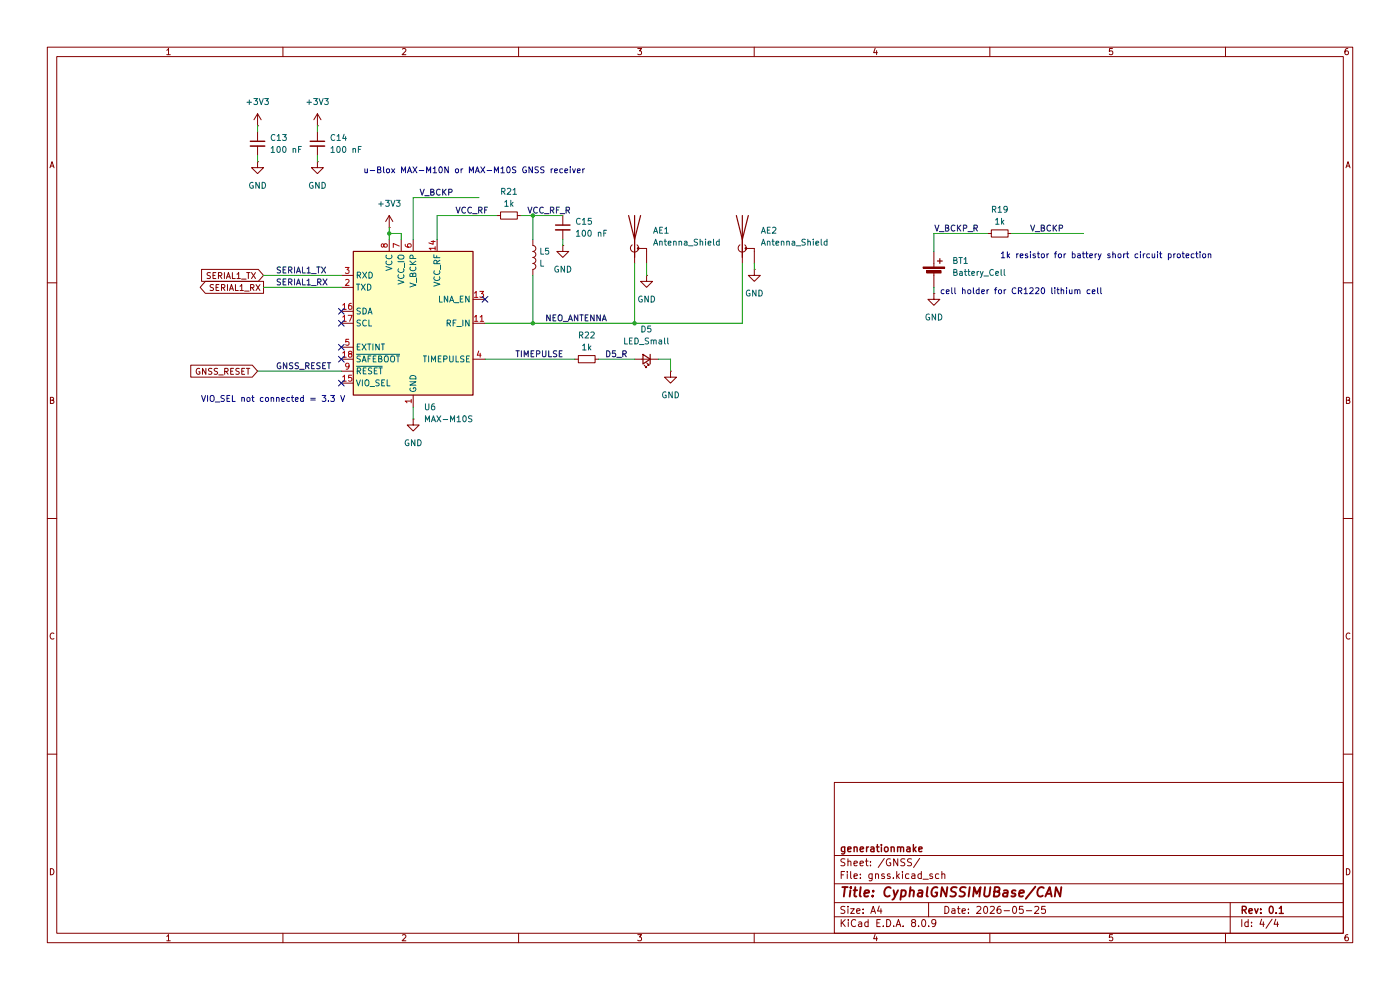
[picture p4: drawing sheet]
(kicad_sch
 (version 20231120)
 (generator "eeschema")
 (generator_version "8.0")
 (paper "A4")
 (title_block
  (title "CyphalGNSSIMUBase/CAN")
  (date "2026-05-25")
  (rev "0.1")
  (company "generationmake"))
 (lib_symbols
  (symbol "Device:Antenna_Shield"
   (pin_numbers hide)
   (pin_names
    (offset 1.016) hide) (exclude_from_sim no) (in_bom yes) (on_board yes)
   (property "Reference" "AE" (at -1.905 4.445 0) (effects (font (size 1.27 1.27)) (justify right)))
   (property "Value" "Antenna_Shield" (at -1.905 2.54 0) (effects (font (size 1.27 1.27)) (justify right)))
   (property "Footprint" "" (at 0 2.54 0) (effects (font (size 1.27 1.27)) (hide yes)))
   (property "Datasheet" "~" (at 0 2.54 0) (effects (font (size 1.27 1.27)) (hide yes)))
   (property "Description" "Antenna with extra pin for shielding" (at 0 0 0) (effects (font (size 1.27 1.27)) (hide yes)))
   (symbol "Antenna_Shield_0_1"
    (arc (start -0.508 -1.143) (mid -0.8429 -2.1194) (end 0 -2.667) (stroke (width 0) (type default)) (fill (type none)))
    (arc (start 0 -2.667) (mid 0.7989 -2.1052) (end 0.508 -1.143) (stroke (width 0) (type default)) (fill (type none)))
    (polyline (pts (xy 0 -2.54) (xy 0 0)) (stroke (width 0) (type default)) (fill (type none)))
    (polyline (pts (xy 0 5.08) (xy 0 -3.81)) (stroke (width 0.254) (type default)) (fill (type none)))
    (polyline (pts (xy 0.762 -1.905) (xy 2.54 -1.905)) (stroke (width 0) (type default)) (fill (type none)))
    (polyline (pts (xy 2.54 -2.54) (xy 2.54 -1.905)) (stroke (width 0) (type default)) (fill (type none)))
    (polyline (pts (xy 1.27 5.08) (xy 0 0) (xy -1.27 5.08)) (stroke (width 0.254) (type default)) (fill (type none)))
    (circle (center 0.762 -1.905) (radius 0.1778) (stroke (width 0) (type default)) (fill (type outline))))
   (symbol "Antenna_Shield_1_1"
    (pin input line (at 0 -5.08 90) (length 2.54) (name "A" (effects (font (size 1.27 1.27)))) (number "1" (effects (font (size 1.27 1.27)))))
    (pin input line (at 2.54 -5.08 90) (length 2.54) (name "Shield" (effects (font (size 1.27 1.27)))) (number "2" (effects (font (size 1.27 1.27)))))))
  (symbol "Device:Battery_Cell"
   (pin_numbers hide)
   (pin_names
    (offset 0) hide) (exclude_from_sim no) (in_bom yes) (on_board yes)
   (property "Reference" "BT" (at 2.54 2.54 0) (effects (font (size 1.27 1.27)) (justify left)))
   (property "Value" "Battery_Cell" (at 2.54 0 0) (effects (font (size 1.27 1.27)) (justify left)))
   (property "Footprint" "" (at 0 1.524 90) (effects (font (size 1.27 1.27)) (hide yes)))
   (property "Datasheet" "~" (at 0 1.524 90) (effects (font (size 1.27 1.27)) (hide yes)))
   (property "Description" "Single-cell battery" (at 0 0 0) (effects (font (size 1.27 1.27)) (hide yes)))
   (symbol "Battery_Cell_0_1"
    (rectangle (start -2.286 1.778) (end 2.286 1.524) (stroke (width 0) (type default)) (fill (type outline)))
    (rectangle (start -1.524 1.016) (end 1.524 0.508) (stroke (width 0) (type default)) (fill (type outline)))
    (polyline (pts (xy 0 0.762) (xy 0 0)) (stroke (width 0) (type default)) (fill (type none)))
    (polyline (pts (xy 0 1.778) (xy 0 2.54)) (stroke (width 0) (type default)) (fill (type none)))
    (polyline (pts (xy 0.762 3.048) (xy 1.778 3.048)) (stroke (width 0.254) (type default)) (fill (type none)))
    (polyline (pts (xy 1.27 3.556) (xy 1.27 2.54)) (stroke (width 0.254) (type default)) (fill (type none))))
   (symbol "Battery_Cell_1_1"
    (pin passive line (at 0 5.08 270) (length 2.54) (name "+" (effects (font (size 1.27 1.27)))) (number "1" (effects (font (size 1.27 1.27)))))
    (pin passive line (at 0 -2.54 90) (length 2.54) (name "-" (effects (font (size 1.27 1.27)))) (number "2" (effects (font (size 1.27 1.27)))))))
  (symbol "Device:C_Small"
   (pin_numbers hide)
   (pin_names
    (offset 0.254) hide) (exclude_from_sim no) (in_bom yes) (on_board yes)
   (property "Reference" "C" (at 0.254 1.778 0) (effects (font (size 1.27 1.27)) (justify left)))
   (property "Value" "C_Small" (at 0.254 -2.032 0) (effects (font (size 1.27 1.27)) (justify left)))
   (property "Footprint" "" (at 0 0 0) (effects (font (size 1.27 1.27)) (hide yes)))
   (property "Datasheet" "~" (at 0 0 0) (effects (font (size 1.27 1.27)) (hide yes)))
   (property "Description" "Unpolarized capacitor, small symbol" (at 0 0 0) (effects (font (size 1.27 1.27)) (hide yes)))
   (symbol "C_Small_0_1"
    (polyline (pts (xy -1.524 -0.508) (xy 1.524 -0.508)) (stroke (width 0.3302) (type default)) (fill (type none)))
    (polyline (pts (xy -1.524 0.508) (xy 1.524 0.508)) (stroke (width 0.3048) (type default)) (fill (type none))))
   (symbol "C_Small_1_1"
    (pin passive line (at 0 2.54 270) (length 2.032) (name "~" (effects (font (size 1.27 1.27)))) (number "1" (effects (font (size 1.27 1.27)))))
    (pin passive line (at 0 -2.54 90) (length 2.032) (name "~" (effects (font (size 1.27 1.27)))) (number "2" (effects (font (size 1.27 1.27)))))))
  (symbol "Device:L"
   (pin_numbers hide)
   (pin_names
    (offset 1.016) hide) (exclude_from_sim no) (in_bom yes) (on_board yes)
   (property "Reference" "L" (at -1.27 0 90) (effects (font (size 1.27 1.27))))
   (property "Value" "L" (at 1.905 0 90) (effects (font (size 1.27 1.27))))
   (property "Footprint" "" (at 0 0 0) (effects (font (size 1.27 1.27)) (hide yes)))
   (property "Datasheet" "~" (at 0 0 0) (effects (font (size 1.27 1.27)) (hide yes)))
   (property "Description" "Inductor" (at 0 0 0) (effects (font (size 1.27 1.27)) (hide yes)))
   (symbol "L_0_1"
    (arc (start 0 -2.54) (mid 0.6323 -1.905) (end 0 -1.27) (stroke (width 0) (type default)) (fill (type none)))
    (arc (start 0 -1.27) (mid 0.6323 -0.635) (end 0 0) (stroke (width 0) (type default)) (fill (type none)))
    (arc (start 0 0) (mid 0.6323 0.635) (end 0 1.27) (stroke (width 0) (type default)) (fill (type none)))
    (arc (start 0 1.27) (mid 0.6323 1.905) (end 0 2.54) (stroke (width 0) (type default)) (fill (type none))))
   (symbol "L_1_1"
    (pin passive line (at 0 3.81 270) (length 1.27) (name "1" (effects (font (size 1.27 1.27)))) (number "1" (effects (font (size 1.27 1.27)))))
    (pin passive line (at 0 -3.81 90) (length 1.27) (name "2" (effects (font (size 1.27 1.27)))) (number "2" (effects (font (size 1.27 1.27)))))))
  (symbol "Device:LED_Small"
   (pin_numbers hide)
   (pin_names
    (offset 0.254) hide) (exclude_from_sim no) (in_bom yes) (on_board yes)
   (property "Reference" "D" (at -1.27 3.175 0) (effects (font (size 1.27 1.27)) (justify left)))
   (property "Value" "LED_Small" (at -4.445 -2.54 0) (effects (font (size 1.27 1.27)) (justify left)))
   (property "Footprint" "" (at 0 0 90) (effects (font (size 1.27 1.27)) (hide yes)))
   (property "Datasheet" "~" (at 0 0 90) (effects (font (size 1.27 1.27)) (hide yes)))
   (property "Description" "Light emitting diode, small symbol" (at 0 0 0) (effects (font (size 1.27 1.27)) (hide yes)))
   (symbol "LED_Small_0_1"
    (polyline (pts (xy -0.762 -1.016) (xy -0.762 1.016)) (stroke (width 0.254) (type default)) (fill (type none)))
    (polyline (pts (xy 1.016 0) (xy -0.762 0)) (stroke (width 0) (type default)) (fill (type none)))
    (polyline (pts (xy 0.762 -1.016) (xy -0.762 0) (xy 0.762 1.016) (xy 0.762 -1.016)) (stroke (width 0.254) (type default)) (fill (type none)))
    (polyline (pts (xy 0 0.762) (xy -0.508 1.27) (xy -0.254 1.27) (xy -0.508 1.27) (xy -0.508 1.016)) (stroke (width 0) (type default)) (fill (type none)))
    (polyline (pts (xy 0.508 1.27) (xy 0 1.778) (xy 0.254 1.778) (xy 0 1.778) (xy 0 1.524)) (stroke (width 0) (type default)) (fill (type none))))
   (symbol "LED_Small_1_1"
    (pin passive line (at -2.54 0 0) (length 1.778) (name "K" (effects (font (size 1.27 1.27)))) (number "1" (effects (font (size 1.27 1.27)))))
    (pin passive line (at 2.54 0 180) (length 1.778) (name "A" (effects (font (size 1.27 1.27)))) (number "2" (effects (font (size 1.27 1.27)))))))
  (symbol "Device:R_Small"
   (pin_numbers hide)
   (pin_names
    (offset 0.254) hide) (exclude_from_sim no) (in_bom yes) (on_board yes)
   (property "Reference" "R" (at 0.762 0.508 0) (effects (font (size 1.27 1.27)) (justify left)))
   (property "Value" "R_Small" (at 0.762 -1.016 0) (effects (font (size 1.27 1.27)) (justify left)))
   (property "Footprint" "" (at 0 0 0) (effects (font (size 1.27 1.27)) (hide yes)))
   (property "Datasheet" "~" (at 0 0 0) (effects (font (size 1.27 1.27)) (hide yes)))
   (property "Description" "Resistor, small symbol" (at 0 0 0) (effects (font (size 1.27 1.27)) (hide yes)))
   (symbol "R_Small_0_1"
    (rectangle (start -0.762 1.778) (end 0.762 -1.778) (stroke (width 0.2032) (type default)) (fill (type none))))
   (symbol "R_Small_1_1"
    (pin passive line (at 0 2.54 270) (length 0.762) (name "~" (effects (font (size 1.27 1.27)))) (number "1" (effects (font (size 1.27 1.27)))))
    (pin passive line (at 0 -2.54 90) (length 0.762) (name "~" (effects (font (size 1.27 1.27)))) (number "2" (effects (font (size 1.27 1.27)))))))
  (symbol "RF_GPS:MAX-M10S" (exclude_from_sim no) (in_bom yes) (on_board yes)
   (property "Reference" "U" (at -10.16 16.51 0) (effects (font (size 1.27 1.27))))
   (property "Value" "MAX-M10S" (at 11.43 16.51 0) (effects (font (size 1.27 1.27))))
   (property "Footprint" "RF_GPS:ublox_MAX" (at 10.16 -16.51 0) (effects (font (size 1.27 1.27)) (hide yes)))
   (property "Datasheet" "https://content.u-blox.com/sites/default/files/MAX-M10S_DataSheet_UBX-20035208.pdf" (at 0 0 0) (effects (font (size 1.27 1.27)) (hide yes)))
   (property "Description" "GNSS Module MAX M10, VCC 1.65V to 3.6V" (at 0 0 0) (effects (font (size 1.27 1.27)) (hide yes)))
   (symbol "MAX-M10S_0_1"
    (rectangle (start 12.7 15.24) (end -12.7 -15.24) (stroke (width 0.254) (type default)) (fill (type background))))
   (symbol "MAX-M10S_1_1"
    (pin power_in line (at 0 -17.78 90) (length 2.54) (name "GND" (effects (font (size 1.27 1.27)))) (number "1" (effects (font (size 1.27 1.27)))))
    (pin passive line (at 0 -17.78 90) (length 2.54) hide (name "GND" (effects (font (size 1.27 1.27)))) (number "10" (effects (font (size 1.27 1.27)))))
    (pin input line (at 15.24 0 180) (length 2.54) (name "RF_IN" (effects (font (size 1.27 1.27)))) (number "11" (effects (font (size 1.27 1.27)))))
    (pin passive line (at 0 -17.78 90) (length 2.54) hide (name "GND" (effects (font (size 1.27 1.27)))) (number "12" (effects (font (size 1.27 1.27)))))
    (pin output line (at 15.24 5.08 180) (length 2.54) (name "LNA_EN" (effects (font (size 1.27 1.27)))) (number "13" (effects (font (size 1.27 1.27)))))
    (pin power_out line (at 5.08 17.78 270) (length 2.54) (name "VCC_RF" (effects (font (size 1.27 1.27)))) (number "14" (effects (font (size 1.27 1.27)))))
    (pin input line (at -15.24 -12.7 0) (length 2.54) (name "VIO_SEL" (effects (font (size 1.27 1.27)))) (number "15" (effects (font (size 1.27 1.27)))))
    (pin bidirectional line (at -15.24 2.54 0) (length 2.54) (name "SDA" (effects (font (size 1.27 1.27)))) (number "16" (effects (font (size 1.27 1.27)))))
    (pin input line (at -15.24 0 0) (length 2.54) (name "SCL" (effects (font (size 1.27 1.27)))) (number "17" (effects (font (size 1.27 1.27)))))
    (pin input line (at -15.24 -7.62 0) (length 2.54) (name "~{SAFEBOOT}" (effects (font (size 1.27 1.27)))) (number "18" (effects (font (size 1.27 1.27)))))
    (pin output line (at -15.24 7.62 0) (length 2.54) (name "TXD" (effects (font (size 1.27 1.27)))) (number "2" (effects (font (size 1.27 1.27)))))
    (pin input line (at -15.24 10.16 0) (length 2.54) (name "RXD" (effects (font (size 1.27 1.27)))) (number "3" (effects (font (size 1.27 1.27)))))
    (pin output line (at 15.24 -7.62 180) (length 2.54) (name "TIMEPULSE" (effects (font (size 1.27 1.27)))) (number "4" (effects (font (size 1.27 1.27)))))
    (pin input line (at -15.24 -5.08 0) (length 2.54) (name "EXTINT" (effects (font (size 1.27 1.27)))) (number "5" (effects (font (size 1.27 1.27)))))
    (pin power_in line (at 0 17.78 270) (length 2.54) (name "V_BCKP" (effects (font (size 1.27 1.27)))) (number "6" (effects (font (size 1.27 1.27)))))
    (pin power_in line (at -2.54 17.78 270) (length 2.54) (name "VCC_IO" (effects (font (size 1.27 1.27)))) (number "7" (effects (font (size 1.27 1.27)))))
    (pin power_in line (at -5.08 17.78 270) (length 2.54) (name "VCC" (effects (font (size 1.27 1.27)))) (number "8" (effects (font (size 1.27 1.27)))))
    (pin input line (at -15.24 -10.16 0) (length 2.54) (name "~{RESET}" (effects (font (size 1.27 1.27)))) (number "9" (effects (font (size 1.27 1.27)))))))
  (symbol "power:+3V3"
   (power)
   (pin_numbers hide)
   (pin_names
    (offset 0) hide) (exclude_from_sim no) (in_bom yes) (on_board yes)
   (property "Reference" "#PWR" (at 0 -3.81 0) (effects (font (size 1.27 1.27)) (hide yes)))
   (property "Value" "+3V3" (at 0 3.556 0) (effects (font (size 1.27 1.27))))
   (property "Footprint" "" (at 0 0 0) (effects (font (size 1.27 1.27)) (hide yes)))
   (property "Datasheet" "" (at 0 0 0) (effects (font (size 1.27 1.27)) (hide yes)))
   (property "Description" "Power symbol creates a global label with name \"+3V3\"" (at 0 0 0) (effects (font (size 1.27 1.27)) (hide yes)))
   (symbol "+3V3_0_1"
    (polyline (pts (xy -0.762 1.27) (xy 0 2.54)) (stroke (width 0) (type default)) (fill (type none)))
    (polyline (pts (xy 0 0) (xy 0 2.54)) (stroke (width 0) (type default)) (fill (type none)))
    (polyline (pts (xy 0 2.54) (xy 0.762 1.27)) (stroke (width 0) (type default)) (fill (type none))))
   (symbol "+3V3_1_1"
    (pin power_in line (at 0 0 90) (length 0) (name "~" (effects (font (size 1.27 1.27)))) (number "1" (effects (font (size 1.27 1.27)))))))
  (symbol "power:GND"
   (power)
   (pin_numbers hide)
   (pin_names
    (offset 0) hide) (exclude_from_sim no) (in_bom yes) (on_board yes)
   (property "Reference" "#PWR" (at 0 -6.35 0) (effects (font (size 1.27 1.27)) (hide yes)))
   (property "Value" "GND" (at 0 -3.81 0) (effects (font (size 1.27 1.27))))
   (property "Footprint" "" (at 0 0 0) (effects (font (size 1.27 1.27)) (hide yes)))
   (property "Datasheet" "" (at 0 0 0) (effects (font (size 1.27 1.27)) (hide yes)))
   (property "Description" "Power symbol creates a global label with name \"GND\" , ground" (at 0 0 0) (effects (font (size 1.27 1.27)) (hide yes)))
   (symbol "GND_0_1"
    (polyline (pts (xy 0 0) (xy 0 -1.27) (xy 1.27 -1.27) (xy 0 -2.54) (xy -1.27 -1.27) (xy 0 -1.27)) (stroke (width 0) (type default)) (fill (type none))))
   (symbol "GND_1_1"
    (pin power_in line (at 0 0 270) (length 0) (name "~" (effects (font (size 1.27 1.27)))) (number "1" (effects (font (size 1.27 1.27))))))))
 (junction
  (at 82.55 49.53)
  (diameter 0)
  (color 0 0 0 0))
 (junction
  (at 134.62 68.58)
  (diameter 0)
  (color 0 0 0 0))
 (junction
  (at 113.03 68.58)
  (diameter 0)
  (color 0 0 0 0))
 (junction
  (at 113.03 45.72)
  (diameter 0)
  (color 0 0 0 0))
 (no_connect
  (at 72.39 68.58))
 (no_connect
  (at 102.87 63.5))
 (no_connect
  (at 72.39 66.04))
 (no_connect
  (at 72.39 76.2))
 (no_connect
  (at 72.39 81.28))
 (no_connect
  (at 72.39 73.66))
 (wire
  (pts (xy 54.61 26.67) (xy 54.61 27.94))
  (stroke (width 0) (type default)))
 (wire
  (pts (xy 113.03 58.42) (xy 113.03 68.58))
  (stroke (width 0) (type default)))
 (wire
  (pts (xy 87.63 41.91) (xy 87.63 50.8))
  (stroke (width 0) (type default)))
 (wire
  (pts (xy 92.71 45.72) (xy 92.71 50.8))
  (stroke (width 0) (type default)))
 (wire
  (pts (xy 87.63 86.36) (xy 87.63 88.9))
  (stroke (width 0) (type default)))
 (wire
  (pts (xy 157.48 55.88) (xy 157.48 68.58))
  (stroke (width 0) (type default)))
 (wire
  (pts (xy 198.12 60.96) (xy 198.12 62.23))
  (stroke (width 0) (type default)))
 (wire
  (pts (xy 67.31 26.67) (xy 67.31 27.94))
  (stroke (width 0) (type default)))
 (wire
  (pts (xy 85.09 49.53) (xy 82.55 49.53))
  (stroke (width 0) (type default)))
 (wire
  (pts (xy 139.7 76.2) (xy 142.24 76.2))
  (stroke (width 0) (type default)))
 (wire
  (pts (xy 54.61 33.02) (xy 54.61 34.29))
  (stroke (width 0) (type default)))
 (wire
  (pts (xy 142.24 76.2) (xy 142.24 78.74))
  (stroke (width 0) (type default)))
 (wire
  (pts (xy 92.71 45.72) (xy 105.41 45.72))
  (stroke (width 0) (type default)))
 (wire
  (pts (xy 102.87 68.58) (xy 113.03 68.58))
  (stroke (width 0) (type default)))
 (wire
  (pts (xy 54.61 78.74) (xy 72.39 78.74))
  (stroke (width 0) (type default)))
 (wire
  (pts (xy 113.03 45.72) (xy 113.03 50.8))
  (stroke (width 0) (type default)))
 (wire
  (pts (xy 137.16 55.88) (xy 137.16 58.42))
  (stroke (width 0) (type default)))
 (wire
  (pts (xy 85.09 50.8) (xy 85.09 49.53))
  (stroke (width 0) (type default)))
 (wire
  (pts (xy 113.03 68.58) (xy 134.62 68.58))
  (stroke (width 0) (type default)))
 (wire
  (pts (xy 82.55 49.53) (xy 82.55 50.8))
  (stroke (width 0) (type default)))
 (wire
  (pts (xy 67.31 33.02) (xy 67.31 34.29))
  (stroke (width 0) (type default)))
 (wire
  (pts (xy 102.87 76.2) (xy 121.92 76.2))
  (stroke (width 0) (type default)))
 (wire
  (pts (xy 198.12 49.53) (xy 198.12 53.34))
  (stroke (width 0) (type default)))
 (wire
  (pts (xy 119.38 50.8) (xy 119.38 52.07))
  (stroke (width 0) (type default)))
 (wire
  (pts (xy 209.55 49.53) (xy 198.12 49.53))
  (stroke (width 0) (type default)))
 (wire
  (pts (xy 82.55 48.26) (xy 82.55 49.53))
  (stroke (width 0) (type default)))
 (wire
  (pts (xy 134.62 68.58) (xy 157.48 68.58))
  (stroke (width 0) (type default)))
 (wire
  (pts (xy 101.6 41.91) (xy 87.63 41.91))
  (stroke (width 0) (type default)))
 (wire
  (pts (xy 55.88 60.96) (xy 72.39 60.96))
  (stroke (width 0) (type default)))
 (wire
  (pts (xy 127 76.2) (xy 134.62 76.2))
  (stroke (width 0) (type default)))
 (wire
  (pts (xy 110.49 45.72) (xy 113.03 45.72))
  (stroke (width 0) (type default)))
 (wire
  (pts (xy 160.02 55.88) (xy 160.02 57.15))
  (stroke (width 0) (type default)))
 (wire
  (pts (xy 113.03 45.72) (xy 119.38 45.72))
  (stroke (width 0) (type default)))
 (wire
  (pts (xy 214.63 49.53) (xy 229.87 49.53))
  (stroke (width 0) (type default)))
 (wire
  (pts (xy 55.88 58.42) (xy 72.39 58.42))
  (stroke (width 0) (type default)))
 (wire
  (pts (xy 134.62 68.58) (xy 134.62 55.88))
  (stroke (width 0) (type default)))
 (text "u-Blox MAX-M10N or MAX-M10S GNSS receiver"
  (exclude_from_sim no)
  (at 100.584 36.322 0)
  (effects (font (size 1.27 1.27))))
 (text "cell holder for CR1220 lithium cell"
  (exclude_from_sim no)
  (at 216.662 61.976 0)
  (effects (font (size 1.27 1.27))))
 (text "1k resistor for battery short circuit protection"
  (exclude_from_sim no)
  (at 234.696 54.356 0)
  (effects (font (size 1.27 1.27))))
 (text "VIO_SEL not connected = 3.3 V"
  (exclude_from_sim no)
  (at 57.912 84.836 0)
  (effects (font (size 1.27 1.27))))
 (label "TIMEPULSE"
  (at 109.22 76.2 0)
  (effects (font (size 1.27 1.27)) (justify left bottom)))
 (label "NEO_ANTENNA"
  (at 115.57 68.58 0)
  (effects (font (size 1.27 1.27)) (justify left bottom)))
 (label "VCC_RF_R"
  (at 111.76 45.72 0)
  (effects (font (size 1.27 1.27)) (justify left bottom)))
 (label "D5_R"
  (at 128.27 76.2 0)
  (effects (font (size 1.27 1.27)) (justify left bottom)))
 (label "V_BCKP_R"
  (at 198.12 49.53 0)
  (effects (font (size 1.27 1.27)) (justify left bottom)))
 (label "SERIAL1_TX"
  (at 58.42 58.42 0)
  (effects (font (size 1.27 1.27)) (justify left bottom)))
 (label "V_BCKP"
  (at 218.44 49.53 0)
  (effects (font (size 1.27 1.27)) (justify left bottom)))
 (label "SERIAL1_RX"
  (at 58.42 60.96 0)
  (effects (font (size 1.27 1.27)) (justify left bottom)))
 (label "VCC_RF"
  (at 96.52 45.72 0)
  (effects (font (size 1.27 1.27)) (justify left bottom)))
 (label "GNSS_RESET"
  (at 58.42 78.74 0)
  (effects (font (size 1.27 1.27)) (justify left bottom)))
 (label "V_BCKP"
  (at 88.9 41.91 0)
  (effects (font (size 1.27 1.27)) (justify left bottom)))
 (global_label "SERIAL1_RX"
  (shape output)
  (at 55.88 60.96 180)
  (fields_autoplaced yes)
  (effects (font (size 1.27 1.27)) (justify right))
  (property "Intersheetrefs" "${INTERSHEET_REFS}" (at 42.5424 60.96 0) (effects (font (size 1.27 1.27)) (justify right) (hide yes))))
 (global_label "GNSS_RESET"
  (shape input)
  (at 54.61 78.74 180)
  (fields_autoplaced yes)
  (effects (font (size 1.27 1.27)) (justify right))
  (property "Intersheetrefs" "${INTERSHEET_REFS}" (at 40.5468 78.74 0) (effects (font (size 1.27 1.27)) (justify right) (hide yes))))
 (global_label "SERIAL1_TX"
  (shape input)
  (at 55.88 58.42 180)
  (fields_autoplaced yes)
  (effects (font (size 1.27 1.27)) (justify right))
  (property "Intersheetrefs" "${INTERSHEET_REFS}" (at 42.8448 58.42 0) (effects (font (size 1.27 1.27)) (justify right) (hide yes))))
 (symbol
  (lib_id "Device:LED_Small")
  (at 137.16 76.2 180)
  (unit 1)
  (exclude_from_sim no)
  (in_bom yes)
  (on_board yes)
  (dnp no)
  (fields_autoplaced yes)
  (property "Reference" "D2" (at 137.0965 69.85 0) (effects (font (size 1.27 1.27))))
  (property "Value" "LED_Small" (at 137.0965 72.39 0) (effects (font (size 1.27 1.27))))
  (property "Footprint" "LED_SMD:LED_0603_1608Metric" (at 137.16 76.2 90) (effects (font (size 1.27 1.27)) (hide yes)))
  (property "Datasheet" "~" (at 137.16 76.2 90) (effects (font (size 1.27 1.27)) (hide yes)))
  (property "Description" "Light emitting diode, small symbol" (at 137.16 76.2 0) (effects (font (size 1.27 1.27)) (hide yes)))
  (pin "2")
  (pin "1")
  (instances (project "RP2040LoRaTracker" (path "" (reference "D2") (unit 1))) (project "RP2040LoRaTracker" (path "" (reference "D5") (unit 1)))))
 (symbol
  (lib_id "Device:L")
  (at 113.03 54.61 0)
  (unit 1)
  (exclude_from_sim no)
  (in_bom yes)
  (on_board yes)
  (dnp no)
  (fields_autoplaced yes)
  (property "Reference" "L1" (at 114.3 53.3399 0) (effects (font (size 1.27 1.27)) (justify left)))
  (property "Value" "L" (at 114.3 55.8799 0) (effects (font (size 1.27 1.27)) (justify left)))
  (property "Footprint" "Inductor_SMD:L_0805_2012Metric" (at 113.03 54.61 0) (effects (font (size 1.27 1.27)) (hide yes)))
  (property "Datasheet" "~" (at 113.03 54.61 0) (effects (font (size 1.27 1.27)) (hide yes)))
  (property "Description" "Inductor" (at 113.03 54.61 0) (effects (font (size 1.27 1.27)) (hide yes)))
  (pin "2")
  (pin "1")
  (instances (project "" (path "" (reference "L1") (unit 1))) (project "" (path "" (reference "L5") (unit 1)))))
 (symbol
  (lib_id "power:GND")
  (at 87.63 88.9 0)
  (unit 1)
  (exclude_from_sim no)
  (in_bom yes)
  (on_board yes)
  (dnp no)
  (fields_autoplaced yes)
  (property "Reference" "#PWR2" (at 87.63 95.25 0) (effects (font (size 1.27 1.27)) (hide yes)))
  (property "Value" "GND" (at 87.63 93.98 0) (effects (font (size 1.27 1.27))))
  (property "Footprint" "" (at 87.63 88.9 0) (effects (font (size 1.27 1.27)) (hide yes)))
  (property "Datasheet" "" (at 87.63 88.9 0) (effects (font (size 1.27 1.27)) (hide yes)))
  (property "Description" "Power symbol creates a global label with name \"GND\" , ground" (at 87.63 88.9 0) (effects (font (size 1.27 1.27)) (hide yes)))
  (pin "1")
  (instances (project "" (path "" (reference "#PWR2") (unit 1))) (project "" (path "" (reference "#PWR61") (unit 1)))))
 (symbol
  (lib_id "Device:C_Small")
  (at 119.38 48.26 0)
  (unit 1)
  (exclude_from_sim no)
  (in_bom yes)
  (on_board yes)
  (dnp no)
  (fields_autoplaced yes)
  (property "Reference" "C15" (at 121.92 46.9962 0) (effects (font (size 1.27 1.27)) (justify left)))
  (property "Value" "100 nF" (at 121.92 49.5362 0) (effects (font (size 1.27 1.27)) (justify left)))
  (property "Footprint" "Capacitor_SMD:C_0603_1608Metric" (at 119.38 48.26 0) (effects (font (size 1.27 1.27)) (hide yes)))
  (property "Datasheet" "~" (at 119.38 48.26 0) (effects (font (size 1.27 1.27)) (hide yes)))
  (property "Description" "Unpolarized capacitor, small symbol" (at 119.38 48.26 0) (effects (font (size 1.27 1.27)) (hide yes)))
  (pin "2")
  (pin "1")
  (instances (project "CyphalGNSSIMUBase-CAN" (path "" (reference "C15") (unit 1)))))
 (symbol
  (lib_id "Device:R_Small")
  (at 212.09 49.53 90)
  (unit 1)
  (exclude_from_sim no)
  (in_bom yes)
  (on_board yes)
  (dnp no)
  (fields_autoplaced yes)
  (property "Reference" "R19" (at 212.09 44.45 90) (effects (font (size 1.27 1.27))))
  (property "Value" "1k" (at 212.09 46.99 90) (effects (font (size 1.27 1.27))))
  (property "Footprint" "Resistor_SMD:R_0603_1608Metric" (at 212.09 49.53 0) (effects (font (size 1.27 1.27)) (hide yes)))
  (property "Datasheet" "~" (at 212.09 49.53 0) (effects (font (size 1.27 1.27)) (hide yes)))
  (property "Description" "Resistor, small symbol" (at 212.09 49.53 0) (effects (font (size 1.27 1.27)) (hide yes)))
  (pin "1")
  (pin "2")
  (instances (project "CyphalGNSSIMUBase-CAN" (path "" (reference "R19") (unit 1)))))
 (symbol
  (lib_id "Device:Antenna_Shield")
  (at 157.48 50.8 0)
  (unit 1)
  (exclude_from_sim no)
  (in_bom yes)
  (on_board yes)
  (dnp no)
  (fields_autoplaced yes)
  (property "Reference" "AE1" (at 161.29 48.8949 0) (effects (font (size 1.27 1.27)) (justify left)))
  (property "Value" "Antenna_Shield" (at 161.29 51.4349 0) (effects (font (size 1.27 1.27)) (justify left)))
  (property "Footprint" "Connector_Coaxial:SMA_Amphenol_132289_EdgeMount" (at 157.48 48.26 0) (effects (font (size 1.27 1.27)) (hide yes)))
  (property "Datasheet" "~" (at 157.48 48.26 0) (effects (font (size 1.27 1.27)) (hide yes)))
  (property "Description" "Antenna with extra pin for shielding" (at 157.48 50.8 0) (effects (font (size 1.27 1.27)) (hide yes)))
  (pin "1")
  (pin "2")
  (instances (project "" (path "" (reference "AE1") (unit 1))) (project "" (path "" (reference "AE2") (unit 1)))))
 (symbol
  (lib_id "Device:R_Small")
  (at 124.46 76.2 90)
  (unit 1)
  (exclude_from_sim no)
  (in_bom yes)
  (on_board yes)
  (dnp no)
  (fields_autoplaced yes)
  (property "Reference" "R8" (at 124.46 71.12 90) (effects (font (size 1.27 1.27))))
  (property "Value" "1k" (at 124.46 73.66 90) (effects (font (size 1.27 1.27))))
  (property "Footprint" "Resistor_SMD:R_0603_1608Metric" (at 124.46 76.2 0) (effects (font (size 1.27 1.27)) (hide yes)))
  (property "Datasheet" "~" (at 124.46 76.2 0) (effects (font (size 1.27 1.27)) (hide yes)))
  (property "Description" "Resistor, small symbol" (at 124.46 76.2 0) (effects (font (size 1.27 1.27)) (hide yes)))
  (pin "1")
  (pin "2")
  (instances (project "RP2040LoRaTracker" (path "" (reference "R8") (unit 1))) (project "RP2040LoRaTracker" (path "" (reference "R22") (unit 1)))))
 (symbol
  (lib_id "power:GND")
  (at 54.61 34.29 0)
  (unit 1)
  (exclude_from_sim no)
  (in_bom yes)
  (on_board yes)
  (dnp no)
  (fields_autoplaced yes)
  (property "Reference" "#PWR46" (at 54.61 40.64 0) (effects (font (size 1.27 1.27)) (hide yes)))
  (property "Value" "GND" (at 54.61 39.37 0) (effects (font (size 1.27 1.27))))
  (property "Footprint" "" (at 54.61 34.29 0) (effects (font (size 1.27 1.27)) (hide yes)))
  (property "Datasheet" "" (at 54.61 34.29 0) (effects (font (size 1.27 1.27)) (hide yes)))
  (property "Description" "Power symbol creates a global label with name \"GND\" , ground" (at 54.61 34.29 0) (effects (font (size 1.27 1.27)) (hide yes)))
  (pin "1")
  (instances (project "RP2040LoRaTracker" (path "" (reference "#PWR46") (unit 1))) (project "RP2040LoRaTracker" (path "" (reference "#PWR57") (unit 1)))))
 (symbol
  (lib_id "power:+3V3")
  (at 82.55 48.26 0)
  (unit 1)
  (exclude_from_sim no)
  (in_bom yes)
  (on_board yes)
  (dnp no)
  (fields_autoplaced yes)
  (property "Reference" "#PWR57" (at 82.55 52.07 0) (effects (font (size 1.27 1.27)) (hide yes)))
  (property "Value" "+3V3" (at 82.55 43.18 0) (effects (font (size 1.27 1.27))))
  (property "Footprint" "" (at 82.55 48.26 0) (effects (font (size 1.27 1.27)) (hide yes)))
  (property "Datasheet" "" (at 82.55 48.26 0) (effects (font (size 1.27 1.27)) (hide yes)))
  (property "Description" "Power symbol creates a global label with name \"+3V3\"" (at 82.55 48.26 0) (effects (font (size 1.27 1.27)) (hide yes)))
  (pin "1")
  (instances (project "RP2040LoRaTracker" (path "" (reference "#PWR57") (unit 1))) (project "RP2040LoRaTracker" (path "" (reference "#PWR60") (unit 1)))))
 (symbol
  (lib_id "power:+3V3")
  (at 67.31 26.67 0)
  (unit 1)
  (exclude_from_sim no)
  (in_bom yes)
  (on_board yes)
  (dnp no)
  (fields_autoplaced yes)
  (property "Reference" "#PWR47" (at 67.31 30.48 0) (effects (font (size 1.27 1.27)) (hide yes)))
  (property "Value" "+3V3" (at 67.31 21.59 0) (effects (font (size 1.27 1.27))))
  (property "Footprint" "" (at 67.31 26.67 0) (effects (font (size 1.27 1.27)) (hide yes)))
  (property "Datasheet" "" (at 67.31 26.67 0) (effects (font (size 1.27 1.27)) (hide yes)))
  (property "Description" "Power symbol creates a global label with name \"+3V3\"" (at 67.31 26.67 0) (effects (font (size 1.27 1.27)) (hide yes)))
  (pin "1")
  (instances (project "RP2040LoRaTracker" (path "" (reference "#PWR47") (unit 1))) (project "RP2040LoRaTracker" (path "" (reference "#PWR58") (unit 1)))))
 (symbol
  (lib_id "power:GND")
  (at 142.24 78.74 0)
  (unit 1)
  (exclude_from_sim no)
  (in_bom yes)
  (on_board yes)
  (dnp no)
  (fields_autoplaced yes)
  (property "Reference" "#PWR56" (at 142.24 85.09 0) (effects (font (size 1.27 1.27)) (hide yes)))
  (property "Value" "GND" (at 142.24 83.82 0) (effects (font (size 1.27 1.27))))
  (property "Footprint" "" (at 142.24 78.74 0) (effects (font (size 1.27 1.27)) (hide yes)))
  (property "Datasheet" "" (at 142.24 78.74 0) (effects (font (size 1.27 1.27)) (hide yes)))
  (property "Description" "Power symbol creates a global label with name \"GND\" , ground" (at 142.24 78.74 0) (effects (font (size 1.27 1.27)) (hide yes)))
  (pin "1")
  (instances (project "RP2040LoRaTracker" (path "" (reference "#PWR56") (unit 1))) (project "RP2040LoRaTracker" (path "" (reference "#PWR64") (unit 1)))))
 (symbol
  (lib_id "power:GND")
  (at 160.02 57.15 0)
  (unit 1)
  (exclude_from_sim no)
  (in_bom yes)
  (on_board yes)
  (dnp no)
  (fields_autoplaced yes)
  (property "Reference" "#PWR53" (at 160.02 63.5 0) (effects (font (size 1.27 1.27)) (hide yes)))
  (property "Value" "GND" (at 160.02 62.23 0) (effects (font (size 1.27 1.27))))
  (property "Footprint" "" (at 160.02 57.15 0) (effects (font (size 1.27 1.27)) (hide yes)))
  (property "Datasheet" "" (at 160.02 57.15 0) (effects (font (size 1.27 1.27)) (hide yes)))
  (property "Description" "Power symbol creates a global label with name \"GND\" , ground" (at 160.02 57.15 0) (effects (font (size 1.27 1.27)) (hide yes)))
  (pin "1")
  (instances (project "RP2040LoRaTracker" (path "" (reference "#PWR53") (unit 1))) (project "RP2040LoRaTracker" (path "" (reference "#PWR65") (unit 1)))))
 (symbol
  (lib_id "power:GND")
  (at 198.12 62.23 0)
  (unit 1)
  (exclude_from_sim no)
  (in_bom yes)
  (on_board yes)
  (dnp no)
  (fields_autoplaced yes)
  (property "Reference" "#PWR8" (at 198.12 68.58 0) (effects (font (size 1.27 1.27)) (hide yes)))
  (property "Value" "GND" (at 198.12 67.31 0) (effects (font (size 1.27 1.27))))
  (property "Footprint" "" (at 198.12 62.23 0) (effects (font (size 1.27 1.27)) (hide yes)))
  (property "Datasheet" "" (at 198.12 62.23 0) (effects (font (size 1.27 1.27)) (hide yes)))
  (property "Description" "Power symbol creates a global label with name \"GND\" , ground" (at 198.12 62.23 0) (effects (font (size 1.27 1.27)) (hide yes)))
  (pin "1")
  (instances (project "CyphalGNSSIMUBase-CAN" (path "" (reference "#PWR8") (unit 1)))))
 (symbol
  (lib_id "power:+3V3")
  (at 54.61 26.67 0)
  (unit 1)
  (exclude_from_sim no)
  (in_bom yes)
  (on_board yes)
  (dnp no)
  (fields_autoplaced yes)
  (property "Reference" "#PWR45" (at 54.61 30.48 0) (effects (font (size 1.27 1.27)) (hide yes)))
  (property "Value" "+3V3" (at 54.61 21.59 0) (effects (font (size 1.27 1.27))))
  (property "Footprint" "" (at 54.61 26.67 0) (effects (font (size 1.27 1.27)) (hide yes)))
  (property "Datasheet" "" (at 54.61 26.67 0) (effects (font (size 1.27 1.27)) (hide yes)))
  (property "Description" "Power symbol creates a global label with name \"+3V3\"" (at 54.61 26.67 0) (effects (font (size 1.27 1.27)) (hide yes)))
  (pin "1")
  (instances (project "RP2040LoRaTracker" (path "" (reference "#PWR45") (unit 1))) (project "RP2040LoRaTracker" (path "" (reference "#PWR56") (unit 1)))))
 (symbol
  (lib_id "power:GND")
  (at 119.38 52.07 0)
  (unit 1)
  (exclude_from_sim no)
  (in_bom yes)
  (on_board yes)
  (dnp no)
  (fields_autoplaced yes)
  (property "Reference" "#PWR52" (at 119.38 58.42 0) (effects (font (size 1.27 1.27)) (hide yes)))
  (property "Value" "GND" (at 119.38 57.15 0) (effects (font (size 1.27 1.27))))
  (property "Footprint" "" (at 119.38 52.07 0) (effects (font (size 1.27 1.27)) (hide yes)))
  (property "Datasheet" "" (at 119.38 52.07 0) (effects (font (size 1.27 1.27)) (hide yes)))
  (property "Description" "Power symbol creates a global label with name \"GND\" , ground" (at 119.38 52.07 0) (effects (font (size 1.27 1.27)) (hide yes)))
  (pin "1")
  (instances (project "CyphalGNSSIMUBase-CAN" (path "" (reference "#PWR52") (unit 1)))))
 (symbol
  (lib_id "Device:R_Small")
  (at 107.95 45.72 90)
  (unit 1)
  (exclude_from_sim no)
  (in_bom yes)
  (on_board yes)
  (dnp no)
  (fields_autoplaced yes)
  (property "Reference" "R9" (at 107.95 40.64 90) (effects (font (size 1.27 1.27))))
  (property "Value" "1k" (at 107.95 43.18 90) (effects (font (size 1.27 1.27))))
  (property "Footprint" "Resistor_SMD:R_0603_1608Metric" (at 107.95 45.72 0) (effects (font (size 1.27 1.27)) (hide yes)))
  (property "Datasheet" "~" (at 107.95 45.72 0) (effects (font (size 1.27 1.27)) (hide yes)))
  (property "Description" "Resistor, small symbol" (at 107.95 45.72 0) (effects (font (size 1.27 1.27)) (hide yes)))
  (pin "1")
  (pin "2")
  (instances (project "RP2040LoRaTracker" (path "" (reference "R9") (unit 1))) (project "RP2040LoRaTracker" (path "" (reference "R21") (unit 1)))))
 (symbol
  (lib_id "RF_GPS:MAX-M10S")
  (at 87.63 68.58 0)
  (unit 1)
  (exclude_from_sim no)
  (in_bom yes)
  (on_board yes)
  (dnp no)
  (fields_autoplaced yes)
  (property "Reference" "U3" (at 89.8241 86.36 0) (effects (font (size 1.27 1.27)) (justify left)))
  (property "Value" "MAX-M10S" (at 89.8241 88.9 0) (effects (font (size 1.27 1.27)) (justify left)))
  (property "Footprint" "RF_GPS:ublox_MAX" (at 97.79 85.09 0) (effects (font (size 1.27 1.27)) (hide yes)))
  (property "Datasheet" "https://content.u-blox.com/sites/default/files/MAX-M10S_DataSheet_UBX-20035208.pdf" (at 87.63 68.58 0) (effects (font (size 1.27 1.27)) (hide yes)))
  (property "Description" "GNSS Module MAX M10, VCC 1.65V to 3.6V" (at 87.63 68.58 0) (effects (font (size 1.27 1.27)) (hide yes)))
  (pin "1")
  (pin "13")
  (pin "16")
  (pin "7")
  (pin "9")
  (pin "17")
  (pin "8")
  (pin "12")
  (pin "10")
  (pin "15")
  (pin "14")
  (pin "5")
  (pin "11")
  (pin "3")
  (pin "18")
  (pin "6")
  (pin "4")
  (pin "2")
  (instances (project "" (path "" (reference "U3") (unit 1))) (project "" (path "" (reference "U6") (unit 1)))))
 (symbol
  (lib_id "Device:C_Small")
  (at 67.31 30.48 0)
  (unit 1)
  (exclude_from_sim no)
  (in_bom yes)
  (on_board yes)
  (dnp no)
  (fields_autoplaced yes)
  (property "Reference" "C17" (at 69.85 29.2162 0) (effects (font (size 1.27 1.27)) (justify left)))
  (property "Value" "100 nF" (at 69.85 31.7562 0) (effects (font (size 1.27 1.27)) (justify left)))
  (property "Footprint" "Capacitor_SMD:C_0603_1608Metric" (at 67.31 30.48 0) (effects (font (size 1.27 1.27)) (hide yes)))
  (property "Datasheet" "~" (at 67.31 30.48 0) (effects (font (size 1.27 1.27)) (hide yes)))
  (property "Description" "Unpolarized capacitor, small symbol" (at 67.31 30.48 0) (effects (font (size 1.27 1.27)) (hide yes)))
  (pin "2")
  (pin "1")
  (instances (project "RP2040LoRaTracker" (path "" (reference "C17") (unit 1))) (project "RP2040LoRaTracker" (path "" (reference "C14") (unit 1)))))
 (symbol
  (lib_id "power:GND")
  (at 137.16 58.42 0)
  (unit 1)
  (exclude_from_sim no)
  (in_bom yes)
  (on_board yes)
  (dnp no)
  (fields_autoplaced yes)
  (property "Reference" "#PWR62" (at 137.16 64.77 0) (effects (font (size 1.27 1.27)) (hide yes)))
  (property "Value" "GND" (at 137.16 63.5 0) (effects (font (size 1.27 1.27))))
  (property "Footprint" "" (at 137.16 58.42 0) (effects (font (size 1.27 1.27)) (hide yes)))
  (property "Datasheet" "" (at 137.16 58.42 0) (effects (font (size 1.27 1.27)) (hide yes)))
  (property "Description" "Power symbol creates a global label with name \"GND\" , ground" (at 137.16 58.42 0) (effects (font (size 1.27 1.27)) (hide yes)))
  (pin "1")
  (instances (project "RP2040LoRaTracker" (path "" (reference "#PWR62") (unit 1))) (project "RP2040LoRaTracker" (path "" (reference "#PWR63") (unit 1)))))
 (symbol
  (lib_id "Device:Battery_Cell")
  (at 198.12 58.42 0)
  (unit 1)
  (exclude_from_sim no)
  (in_bom yes)
  (on_board yes)
  (dnp no)
  (fields_autoplaced yes)
  (property "Reference" "BT1" (at 201.93 55.3084 0) (effects (font (size 1.27 1.27)) (justify left)))
  (property "Value" "Battery_Cell" (at 201.93 57.8484 0) (effects (font (size 1.27 1.27)) (justify left)))
  (property "Footprint" "Battery:BatteryHolder_Keystone_3000_1x12mm" (at 198.12 56.896 90) (effects (font (size 1.27 1.27)) (hide yes)))
  (property "Datasheet" "~" (at 198.12 56.896 90) (effects (font (size 1.27 1.27)) (hide yes)))
  (property "Description" "Single-cell battery" (at 198.12 58.42 0) (effects (font (size 1.27 1.27)) (hide yes)))
  (pin "2")
  (pin "1")
  (instances (project "" (path "" (reference "BT1") (unit 1)))))
 (symbol
  (lib_id "Device:Antenna_Shield")
  (at 134.62 50.8 0)
  (unit 1)
  (exclude_from_sim no)
  (in_bom yes)
  (on_board yes)
  (dnp no)
  (fields_autoplaced yes)
  (property "Reference" "AE2" (at 138.43 48.8949 0) (effects (font (size 1.27 1.27)) (justify left)))
  (property "Value" "Antenna_Shield" (at 138.43 51.4349 0) (effects (font (size 1.27 1.27)) (justify left)))
  (property "Footprint" "Connector_Coaxial:U.FL_Hirose_U.FL-R-SMT-1_Vertical" (at 134.62 48.26 0) (effects (font (size 1.27 1.27)) (hide yes)))
  (property "Datasheet" "~" (at 134.62 48.26 0) (effects (font (size 1.27 1.27)) (hide yes)))
  (property "Description" "Antenna with extra pin for shielding" (at 134.62 50.8 0) (effects (font (size 1.27 1.27)) (hide yes)))
  (pin "1")
  (pin "2")
  (instances (project "RP2040LoRaTracker" (path "" (reference "AE2") (unit 1))) (project "RP2040LoRaTracker" (path "" (reference "AE1") (unit 1)))))
 (symbol
  (lib_id "Device:C_Small")
  (at 54.61 30.48 0)
  (unit 1)
  (exclude_from_sim no)
  (in_bom yes)
  (on_board yes)
  (dnp no)
  (fields_autoplaced yes)
  (property "Reference" "C16" (at 57.15 29.2162 0) (effects (font (size 1.27 1.27)) (justify left)))
  (property "Value" "100 nF" (at 57.15 31.7562 0) (effects (font (size 1.27 1.27)) (justify left)))
  (property "Footprint" "Capacitor_SMD:C_0603_1608Metric" (at 54.61 30.48 0) (effects (font (size 1.27 1.27)) (hide yes)))
  (property "Datasheet" "~" (at 54.61 30.48 0) (effects (font (size 1.27 1.27)) (hide yes)))
  (property "Description" "Unpolarized capacitor, small symbol" (at 54.61 30.48 0) (effects (font (size 1.27 1.27)) (hide yes)))
  (pin "2")
  (pin "1")
  (instances (project "RP2040LoRaTracker" (path "" (reference "C16") (unit 1))) (project "RP2040LoRaTracker" (path "" (reference "C13") (unit 1)))))
 (symbol
  (lib_id "power:GND")
  (at 67.31 34.29 0)
  (unit 1)
  (exclude_from_sim no)
  (in_bom yes)
  (on_board yes)
  (dnp no)
  (fields_autoplaced yes)
  (property "Reference" "#PWR48" (at 67.31 40.64 0) (effects (font (size 1.27 1.27)) (hide yes)))
  (property "Value" "GND" (at 67.31 39.37 0) (effects (font (size 1.27 1.27))))
  (property "Footprint" "" (at 67.31 34.29 0) (effects (font (size 1.27 1.27)) (hide yes)))
  (property "Datasheet" "" (at 67.31 34.29 0) (effects (font (size 1.27 1.27)) (hide yes)))
  (property "Description" "Power symbol creates a global label with name \"GND\" , ground" (at 67.31 34.29 0) (effects (font (size 1.27 1.27)) (hide yes)))
  (pin "1")
  (instances (project "RP2040LoRaTracker" (path "" (reference "#PWR48") (unit 1))) (project "RP2040LoRaTracker" (path "" (reference "#PWR59") (unit 1))))))
